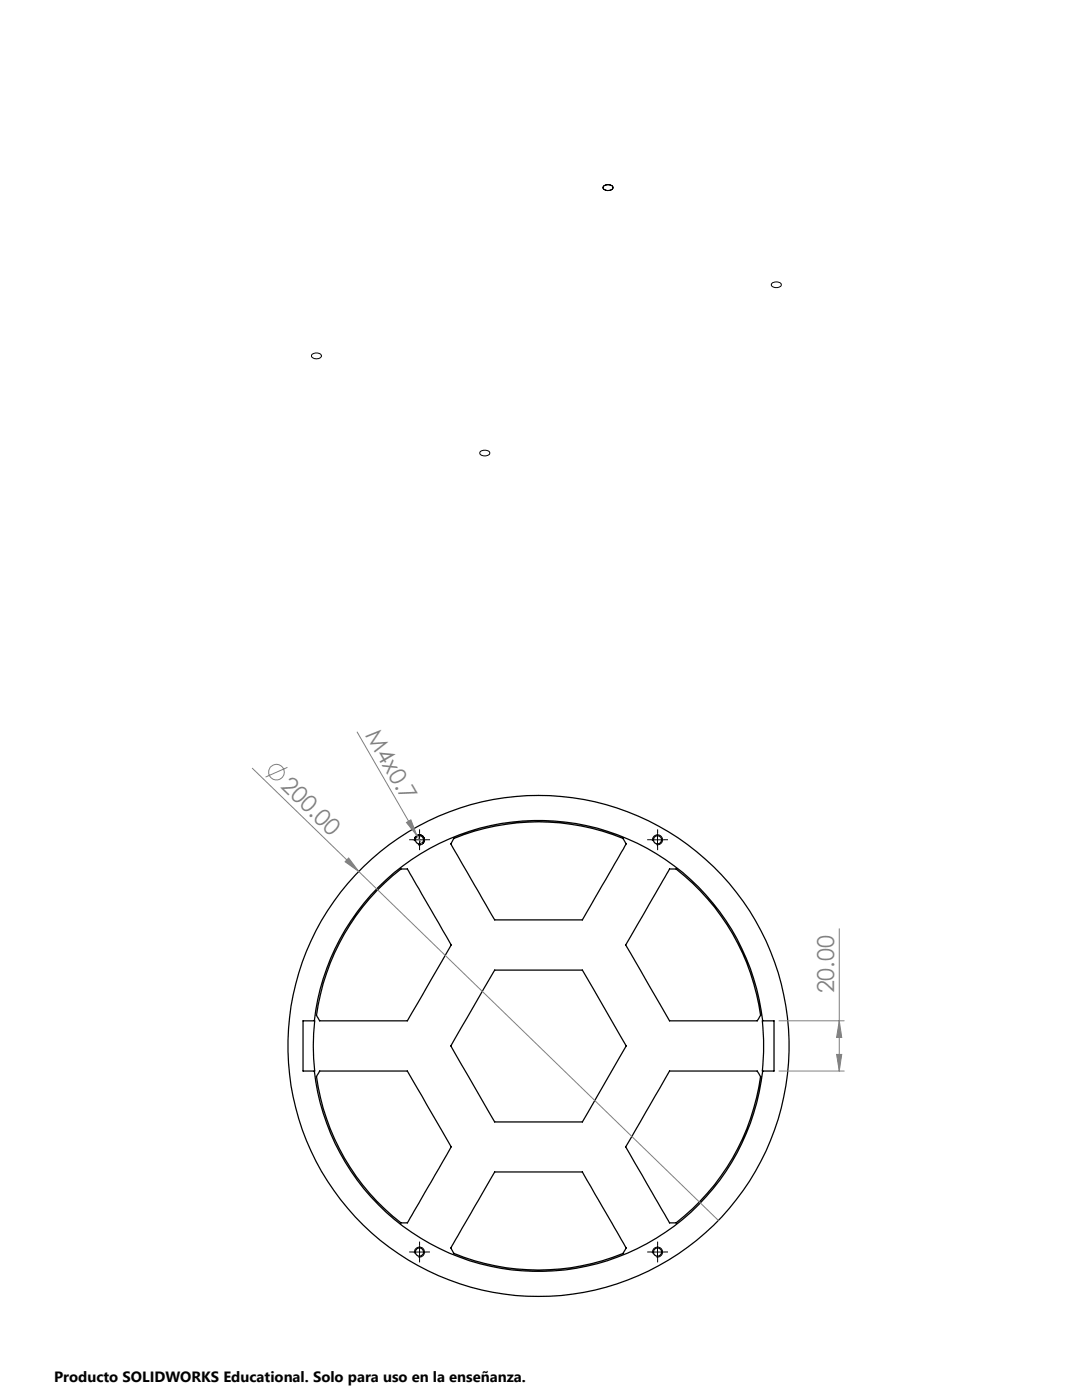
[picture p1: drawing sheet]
<svg xmlns="http://www.w3.org/2000/svg" width="216mm" height="279mm" viewBox="0 0 216 279" stroke-linecap="round" stroke-linejoin="round" font-family="sans-serif">
<g fill="none" stroke="#000" stroke-width=".25">
<path d="M75.2 177.8a31.8 31.8 0 0 1 4.9-4.4h1.2l8.7 15.2-5.8 10.1-2.9 5h-17.5l-.6-1a43.9 43.9 0 0 1 12-24.9zM90.6 167.3a44 44 0 0 1 33.8 .1l.6 1-8.8 15.2h-17.5l-8.7-15.2zM133.6 173.4h1.2a43.6 43.6 0 0 1 16.9 29.3l-.6 1h-17.5l-8.8-15.1zM98.7 193.6h17.5l2.2 3.7 6.6 11.4-8.8 15.2h-17.5l-6.6-11.4-2.1-3.8zM62.7 213.7a45 45 0 0 0 44.8 40 45 45 0 0 0 44.7-40M62.7 203.7a45 45 0 0 1 44.8-40 45 45 0 0 1 44.7 40M62.7 203.7h.1a44.6 44.6 0 0 0 0 10h-.1M62.7 203.7h-2.2v10h2.2M63.8 213.7h17.5l8.7 15.2-8.7 15.2h-1.2a43.7 43.7 0 0 1-16.9-29.3zM133.6 213.7h17.5l.6 1.1a43.6 43.6 0 0 1-16.9 29.3h-1.2l-8.8-15.2zM152.2 203.7h-.1a50.9 50.9 0 0 1 0 10h.1M152.2 203.7h2.2v10h-2.2"/>
<path d="M98.7 233.9h17.5l8.8 15.2-.6 .9a43.5 43.5 0 0 1-33.9 0l-.5-.9z"/>
<circle cx="83.7" cy="167.6" r=".82"/>
<circle cx="131.2" cy="167.6" r=".83"/>
<circle cx="107.4" cy="208.8" r="50"/>
<circle cx="83.7" cy="249.9" r=".83"/>
<circle cx="131.2" cy="249.9" r=".84"/>
</g>
<g fill="none" stroke="#808080" stroke-width=".2">
<path d="M50.3 153.3l21.3 20.6M57.4 153.1l-4.4 2M71.3 146.1l11.9 20.7M69.6 171.2l2 2.7-2.7-1.9zM71.6 173.9l71.7 69.7M81.1 164.1l.9-.5 1.2 3.2zM83.2 166.8l1 1.7M167.5 185.3v28.4M155.4 203.7h13.1M155.4 213.7h13.1M166.9 210.4h1.1l-.5 3.3zM167.5 203.7l.5 3.3h-1.1z"/>
<circle cx="55.1" cy="154.1" r="1.56"/>
</g>
<g fill="none" stroke="#000" stroke-width=".2">
<path d="M120.4 37.1a1.2 1.2 0 0 1 1.9 .4 1.11 1.11 0 0 1-2-.1zM120.5 37.1a1.23 1.23 0 0 1 1.8 .3 1.13 1.13 0 0 1-2 .1zM154.1 56.5a1.27 1.27 0 0 1 1.8 .3 1.11 1.11 0 0 1-1.7 .4 .42 .42 0 0 1-.3-.3 .42 .42 0 0 1 .2-.4zM62.3 70.7a1.2 1.2 0 0 1 1.8 .3 1.11 1.11 0 0 1-1.9 0zM95.9 90.1a1.27 1.27 0 0 1 1.8 .3 1.11 1.11 0 0 1-1.7 .4 .42 .42 0 0 1-.3-.3 .42 .42 0 0 1 .2-.4zM82.4 167.6h2.5M82.7 167.9a1 1 0 0 1 .9-1.3 1 1 0 0 1 1.1 1.1 1 1 0 0 1-1.3 .9M83.7 166.4v2.4M130 167.6h2.4M130.2 167.9a.99 .99 0 0 1 .9-1.3 .99 .99 0 0 1 1.1 1.1 .99 .99 0 0 1-1.2 .9M131.2 166.4v2.4M82.4 249.9h2.5"/>
<path d="M82.7 250.2a1.01 1.01 0 0 1 .9-1.3 1.01 1.01 0 0 1 1.1 1.1 1.01 1.01 0 0 1-1.3 .9M83.7 248.6v2.5M130 249.9h2.4M130.2 250.2a1 1 0 0 1 .9-1.3 1 1 0 0 1 1.1 1.1 1 1 0 0 1-1.2 .9M131.2 248.6v2.5"/>
</g>
<g fill="none" stroke="#000" stroke-width=".2" stroke-dasharray="15.2 1.3 1.3 1.3" stroke-linecap="butt">
<path d="M82.5 167.6h-.9M83.7 166.3v-.8M83.7 168.8v.9M85 167.6h.8M130 167.6h-.9M131.2 166.3v-.8M131.2 168.8v.9M132.5 167.6h.8M82.5 249.9h-.9M83.7 248.6v-.8M83.7 251.1v.8M85 249.9h.8"/>
<path d="M130 249.9h-.9M131.2 248.6v-.8M131.2 251.1v.8M132.5 249.9h.8"/>
</g>
<g fill="#808080">
<path d="M81.1 164.1l.9-.5 1.2 3.2z"/>
<path d="M69.6 171.2l2 2.7-2.7-1.9z"/>
<path d="M167.5 203.7l.5 3.3h-1.1zM166.9 210.4h1.1l-.5 3.3z"/>
</g>
<g font-size="4.7" fill="#808080">
<text x="72.8" y="146.7" transform="rotate(60 72.8 146.7)">M4x0.7</text>
<text x="55.8" y="157.1" transform="rotate(44 55.8 157.1)">200.00</text>
<text x="166.5" y="198.3" transform="rotate(-90 166.5 198.3)">20.00</text>
</g>
<text font-size="3" x="10.8" y="275.7">Producto SOLIDWORKS Educational. Solo para uso en la enseñanza.</text>
</svg>
